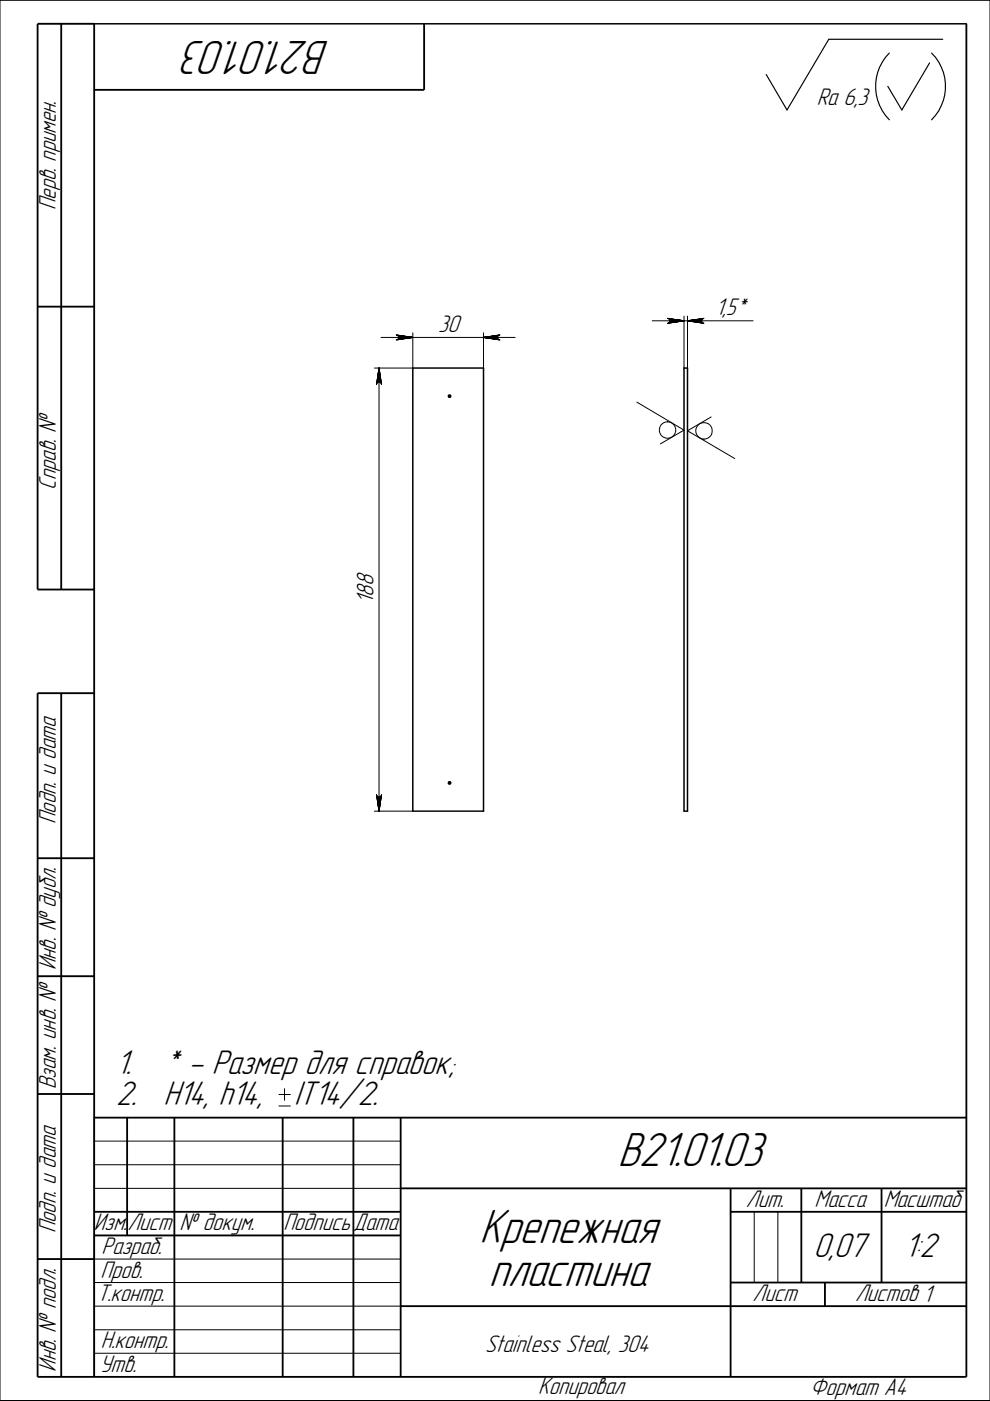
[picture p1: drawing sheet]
<svg xmlns="http://www.w3.org/2000/svg" width="210mm" height="297mm" viewBox="0 0 210 297" stroke-linecap="round" stroke-linejoin="round" font-family="sans-serif">
<g fill="none" stroke="#000" stroke-width=".21">
<path d="M0 .1h209.9v296.8h-209.9zM80.3 78l.1 94M80.4 78l.5 3.5zM80.4 78l.5 3.4zM80.4 78l.4 3.2-.2-.1zM80.4 78l.2 3.1-.2-.1zM80.4 78v3h-.1zM80.4 78l-.1 3-.2 .1zM80.4 78l-.3 3.1-.1 .1zM80.4 78l-.5 3.4zM80.4 78l-.6 3.5zM80.8 71.5h28.4"/>
<path d="M84 72.1l3.5-.6zM84 71l3.5 .5zM84.2 72l3.3-.5zM84.2 71l3.3 .5zM84.3 71.2l3.2 .3-3-.2zM84.5 71.8l3-.3-3.2 .4zM84.5 71.3l3 .2-3-.1zM84.5 71.6l3-.1-3 .3zM84.5 71.4l3 .1-3 .1zM84.5 71.5h3M87.5 70.6v7.4h-8.1M102.5 71.5l3.5-.5z"/>
<path d="M102.5 71.5l3.3-.5zM102.5 71.5l3.2-.3-.1 .1zM102.5 71.5l3.1-.2-.1 .1zM102.5 71.5l3-.1v.2zM102.5 71.5l3 .1 .1 .2zM102.5 71.5l3.1 .3 .1 .1zM102.5 71.5l3.3 .5zM102.5 71.5l3.5 .6zM102.5 70.6v7.4M102.5 71.5h3M138.3 68h21.4M141.5 68.5l3.5-.5z"/>
<path d="M141.5 67.5l3.5 .5zM141.7 68.5l3.3-.5zM141.7 67.6l3.3 .4zM141.9 67.6l3.1 .4-3-.2zM142 68.3l3-.3-3.1 .4zM142 67.8l3 .2-3-.1zM142 68.1l3-.1-3 .3zM142 67.9l3 .1-3 .1zM142 68h3M145 67v11M145.8 68l3.5-.5zM145.8 68l3.3-.4z"/>
<path d="M145.8 68l3.1-.4-.1 .2zM145.8 68l3-.2v.1zM145.8 68l3-.1v.2zM145.8 68l3 .1v.2zM145.8 68l3 .3 .1 .1zM145.8 68l3.3 .5zM145.8 68l3.5 .5zM145.8 67v11M145.8 68h3M135 85.3l10 5.9-5 2.9M150.8 88.4l-5 2.9 10 5.9M79.4 172h8.1"/>
<path d="M79.8 168.5l.6 3.5zM79.9 168.7l.5 3.3zM80 168.8l.1 .1 .3 3.1zM80.1 168.9l.2 .1 .1 3zM80.3 169h.1v3zM80.4 169l.2-.1-.2 3.1zM80.6 168.9l.2-.1-.4 3.2zM80.9 168.7l-.5 3.3zM80.9 168.5l-.5 3.5zM20 237v54.9M59.1 234.5h2.5M59.1 232.1h2.5"/>
<path d="M60.3 230.8v2.5M20 252h64.9M20 246.9h64.9M20 241.9h64.9M159.9 256.9v15M164.9 256.9v15M20 276.9h64.9M20 271.9h64.9M20 266.9h64.9M20 286.9h64.9M20 281.9h64.9"/>
<circle cx="141.5" cy="91.2" r="1.74"/>
<circle cx="149.3" cy="91.3" r="1.75"/>
</g>
<g fill="none" stroke="#000" stroke-width=".32">
<path d="M20 5h184.9M87.5 78h15v94h-15zM145 78h.8v94h-.8z"/>
<circle cx="95.3" cy="84" r=".25"/>
<circle cx="95.3" cy="166" r=".26"/>
</g>
<g fill="none" stroke="#000" stroke-width=".39">
<path d="M13 5v120M89.9 5v14h-69.9M204.9 5v286.9h-196.9v-144.9h12M8 65h12M80.2 78v3.2M80.6 78v3.2M84.3 71.3h3.2M84.3 71.7h3.2M102.5 71.3h3.2M102.5 71.7h3.2M141.9 68.2h3.1M141.9 67.8h3.1"/>
<path d="M145.8 68.2h3.1M145.8 67.8h3.1M20 125h-12v-120h12v286.9M13 147v144.9M80.2 168.8v3.2M80.6 168.8v3.2M8 182h12M8 207h12M8 232h12M20 237h184.9M27 237v24.9M37 237v54.9"/>
<path d="M59.9 237v54.9M74.9 237v54.9M84.9 237v54.9M20 256.9h64.9M84.9 252h120M154.9 256.9h50M154.9 252v39.9M169.9 252v19.9M186.9 252v19.9M8 266.9h12M20 261.9h64.9M84.9 276.9h120"/>
<path d="M154.9 271.9h50M174.9 271.9v5"/>
</g>
<g fill="none" stroke="#000" stroke-width=".25">
<path d="M188.6 11.3a10 10 0 0 0 0 14.1M197.1 13.3l-5.9 10-3-5M197.5 11.3a10 10 0 0 1 0 14.1M199.9 8.3h-24.2l-8.8 15-4.4-7.5M80.2 78v3.1M80.5 78v3.1M84.5 71.4h3M84.5 71.7h3M102.5 71.4h3.1M102.5 71.7h3.1M142 68.1h3M142 67.9h3"/>
<path d="M145.8 68.1h3M145.8 67.9h3M80.2 168.9v3.1M80.5 168.9v3.1"/>
</g>
<g fill="#000">
<path d="M80.4 78l.5 3.5zM80.4 78l.5 3.4zM80.4 78l-.5 3.4zM80.4 78l-.6 3.5zM84 72.1l3.5-.6zM84.2 72l3.3-.5zM84.2 71l3.3 .5zM84 71l3.5 .5zM102.5 71.5l3.5-.5zM102.5 71.5l3.3-.5zM102.5 71.5l3.3 .5zM102.5 71.5l3.5 .6z"/>
<path d="M141.5 68.5l3.5-.5zM141.7 68.5l3.3-.5zM141.7 67.6l3.3 .4zM141.5 67.5l3.5 .5zM145.8 68l3.5-.5zM145.8 68l3.3-.4zM145.8 68l3.3 .5zM145.8 68l3.5 .5zM79.8 168.5l.6 3.5zM79.9 168.7l.5 3.3zM80.9 168.7l-.5 3.3zM80.9 168.5l-.5 3.5z"/>
</g>
<g font-size="10.7">
<text x="70" y="8.7" transform="rotate(-180 70 8.7)">В21.01.03</text>
<text x="131" y="247.3">В21.01.03</text>
<text x="101.6" y="263.5">Крепежная</text>
<text x="103.6" y="272.7">пластина</text>
</g>
<g font-size="7.6">
<text x="24.7" y="227.7">1.</text>
<text x="34.6" y="227.7">* - Размер для справок;</text>
<text x="24.7" y="234.3">2.</text>
<text x="34.6" y="234.3">H14, h14,</text>
<text x="62.3" y="234.3">IT14/2.</text>
<text x="172.5" y="266.5">0,07</text>
<text x="191.8" y="266.5">1:2</text>
</g>
<g font-size="5.4">
<text x="173.2" y="22.2">Ra 6,3</text>
<text x="11.9" y="44.6" transform="rotate(-90 11.9 44.6)">Перв. примен.</text>
<text x="92.9" y="70.4">30</text>
<text x="151.7" y="66.9">1,5*</text>
<text x="11.9" y="103.8" transform="rotate(-90 11.9 103.8)">Справ. №</text>
<text x="79.2" y="128" transform="rotate(-90 79.2 128)">188</text>
<text x="11.9" y="174.8" transform="rotate(-90 11.9 174.8)">Подп. и дата</text>
<text x="11.9" y="230.9" transform="rotate(-90 11.9 230.9)">Взам. инв. № Инв. № дубл.</text>
<text x="158.2" y="255.9">Лит.</text>
<text x="172.7" y="255.9">Масса</text>
<text x="187.4" y="255.9">Масштаб</text>
<text x="11.9" y="261.5" transform="rotate(-90 11.9 261.5)">Подп. и дата</text>
<text x="19.9" y="260.9">Изм.Лист № докум.</text>
<text x="60.1" y="260.9">ПодписьДата</text>
<text x="21.6" y="265.9">Разраб.</text>
<text x="20.6" y="275.9">Т.контр.</text>
<text x="21.3" y="270.9">Пров.</text>
<text x="159.6" y="275.9">Лист</text>
<text x="181.3" y="275.9">Листов 1</text>
<text x="21.4" y="285.9">Н.контр.</text>
<text x="102.9" y="286.7">Stainless Steal, 304</text>
<text x="11.9" y="290.9" transform="rotate(-90 11.9 290.9)">Инв. № подл.</text>
<text x="21.2" y="290.9">Утв.</text>
<text x="114.1" y="295.6">Копировал</text>
<text x="171.8" y="295.7">Формат A4</text>
</g>
</svg>
